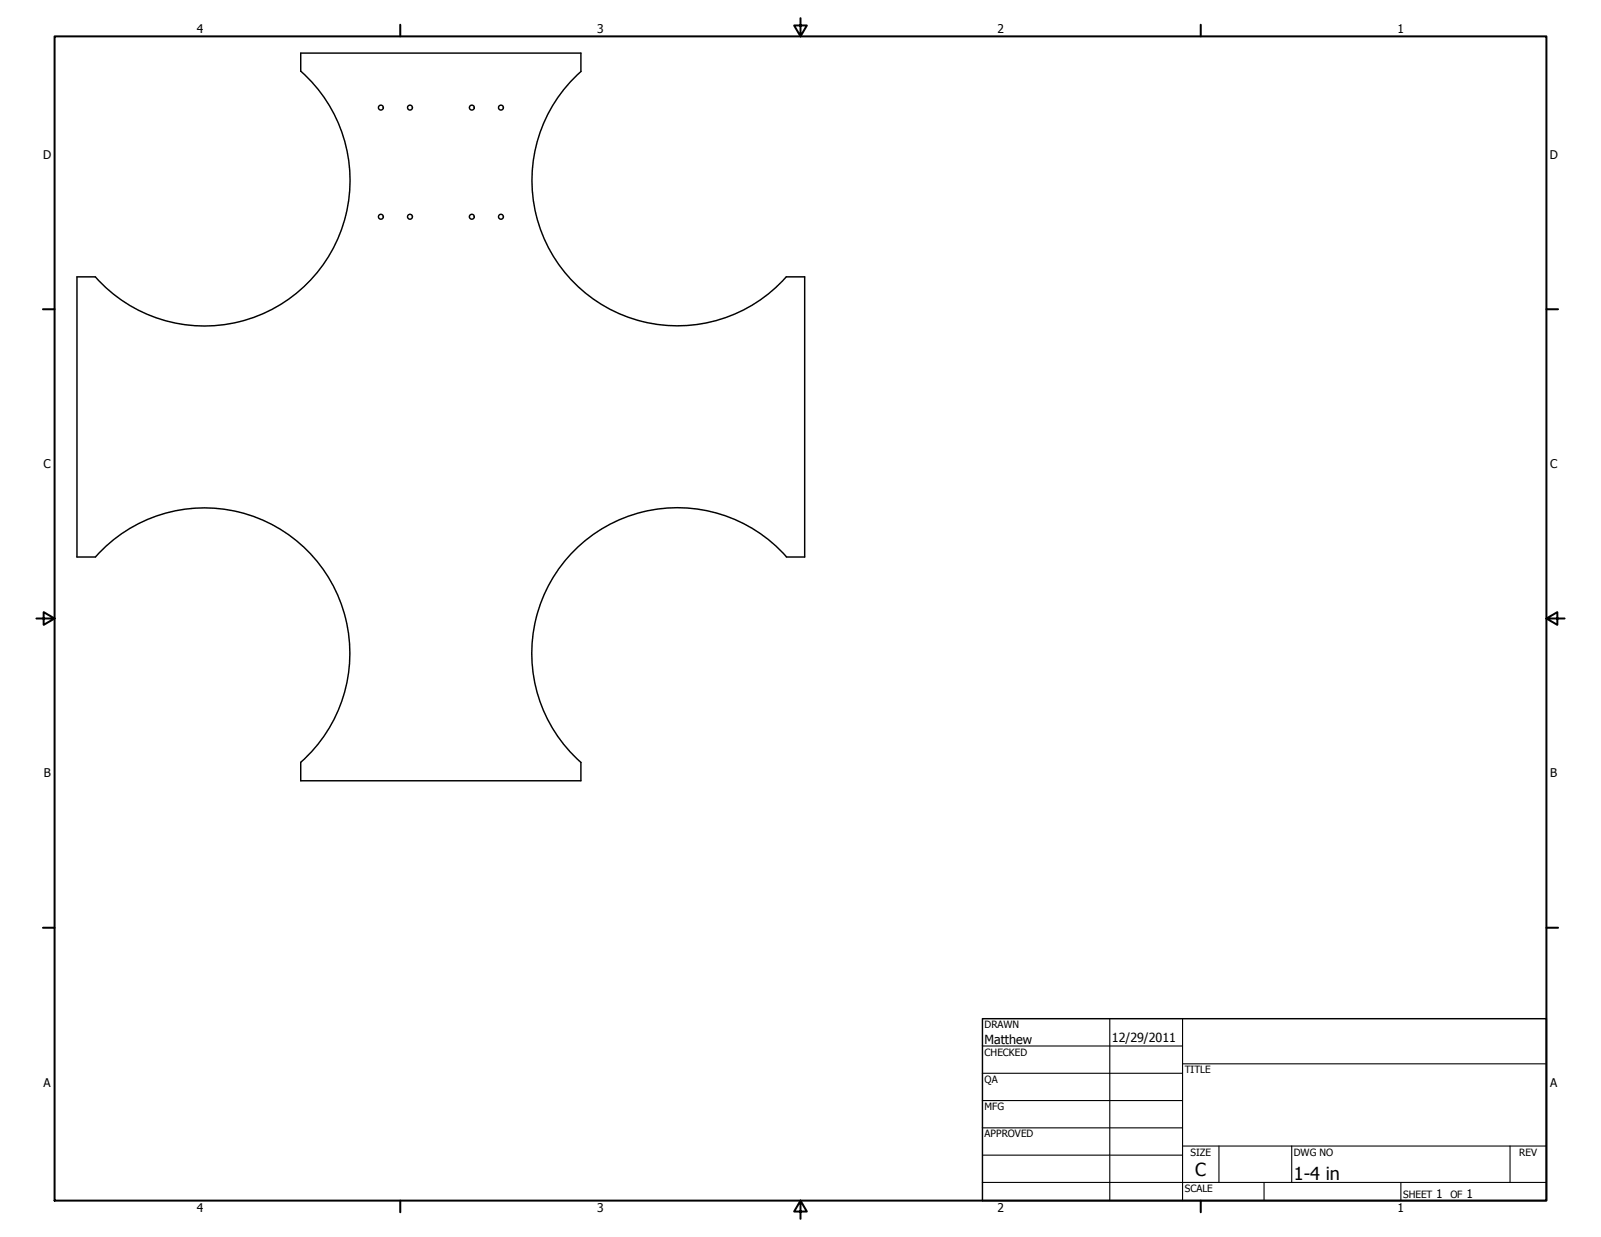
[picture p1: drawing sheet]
<svg xmlns="http://www.w3.org/2000/svg" width="559mm" height="432mm" viewBox="0 0 559 432" stroke-linecap="round" stroke-linejoin="round" font-family="sans-serif">
<!-- layer: Visible (ANSI) -->
<g fill="none" stroke="#000" stroke-width=".51">
<path d="M105 24.9v-6.4h97.8v6.4M105 24.9a50.8 50.8 0 0 1 2.3 74 50.8 50.8 0 0 1-74-2.3M202.8 24.9a50.8 50.8 0 0 0-2.3 74 50.8 50.8 0 0 0 74-2.3M33.3 96.6h-6.4v97.8h6.4M274.4 96.6h6.5v97.8h-6.5M33.3 194.4a50.8 50.8 0 0 1 73.9-2.2 50.8 50.8 0 0 1-2.2 73.9M274.5 194.4a50.8 50.8 0 0 0-74-2.3 50.8 50.8 0 0 0 2.3 74v6.4h-97.8v-6.4"/>
<circle cx="132.9" cy="37.6" r=".86"/>
<circle cx="143.1" cy="37.6" r=".86"/>
<circle cx="164.7" cy="37.6" r=".86"/>
<circle cx="174.8" cy="37.6" r=".86"/>
<circle cx="132.9" cy="75.7" r=".86"/>
<circle cx="143.1" cy="75.7" r=".86"/>
<circle cx="164.7" cy="75.7" r=".86"/>
<circle cx="174.8" cy="75.7" r=".86"/>
</g>
<!-- layer: Border (ANSI) -->
<g fill="none" stroke="#000" stroke-width=".7">
<path d="M19 12.7h520.8v406.4h-520.8zM139.7 8.6v4.1M279.4 6.3v6.4l-2.2-3.8h4.4l-2.2 3.8M419.1 8.6v4.1M15 107.9h4M539.8 107.9h4M12.7 215.9h6.3l-3.8-2.2v4.4l3.8-2.2M539.8 215.9l3.8 2.2v-4.4l-3.8 2.2h6.3M15 323.8h4M539.8 323.8h4M139.7 419.1v4.1M279.4 419.1l2.2 3.8h-4.4l2.2-3.8v6.3"/>
<path d="M419.1 419.1v4.1"/>
</g>
<!-- layer: Title (ANSI) -->
<g fill="none" stroke="#000" stroke-width=".38">
<path d="M387.3 355.6v63.5M412.7 355.6v63.5M342.9 365.1h69.8M342.9 374.6h69.8M412.7 371.3h127.1M342.9 384.2h69.8M342.9 393.7h69.8M342.9 412.7h196.9M342.9 403.2h69.8M412.7 400h127.1M425.4 400v12.7M441.2 412.7v6.4"/>
<path d="M450.8 400v12.7M488.9 412.7v6.4M527 400v12.7"/>
</g>
<path d="M342.9 355.6h196.9v63.5h-196.9z" fill="none" stroke="#000" stroke-width=".51"/>
<g font-size="6.3">
<text x="417.2" y="410.6">C</text>
<text x="451.6" y="412">1-4 in</text>
</g>
<g font-size="4.4">
<text x="343.7" y="364.3">Matthew</text>
<text x="388.1" y="363.7">12/29/2011</text>
</g>
<g font-size="4.2">
<text x="68.7" y="11.7">4</text>
<text x="208.4" y="11.7">3</text>
<text x="348.1" y="11.7">2</text>
<text x="487.8" y="11.7">1</text>
<text x="15.1" y="55.5">D</text>
<text x="540.9" y="55.5">D</text>
<text x="15.2" y="163.4">C</text>
<text x="541" y="163.4">C</text>
<text x="15.3" y="271.4">B</text>
<text x="541.1" y="271.4">B</text>
<text x="15.2" y="379.3">A</text>
<text x="541" y="379.3">A</text>
<text x="501.3" y="418.3">1</text>
<text x="511.8" y="418.3">1</text>
<text x="68.7" y="423.2">4</text>
<text x="208.4" y="423.2">3</text>
<text x="348.1" y="423.2">2</text>
<text x="487.8" y="423.2">1</text>
</g>
<g font-size="3.5">
<text x="343.7" y="358.9">DRAWN</text>
<text x="343.7" y="368.5">CHECKED</text>
<text x="413.5" y="374.6">TITLE</text>
<text x="343.7" y="378">QA</text>
<text x="343.7" y="387.5">MFG</text>
<text x="343.7" y="397.1">APPROVED</text>
<text x="415.5" y="403.4">SIZE</text>
<text x="451.6" y="403.4">DWG NO</text>
<text x="530.3" y="403.4">REV</text>
<text x="413.5" y="416.1">SCALE</text>
<text x="489.7" y="418.3">SHEET</text>
<text x="506.2" y="418.3">OF</text>
</g>
</svg>
